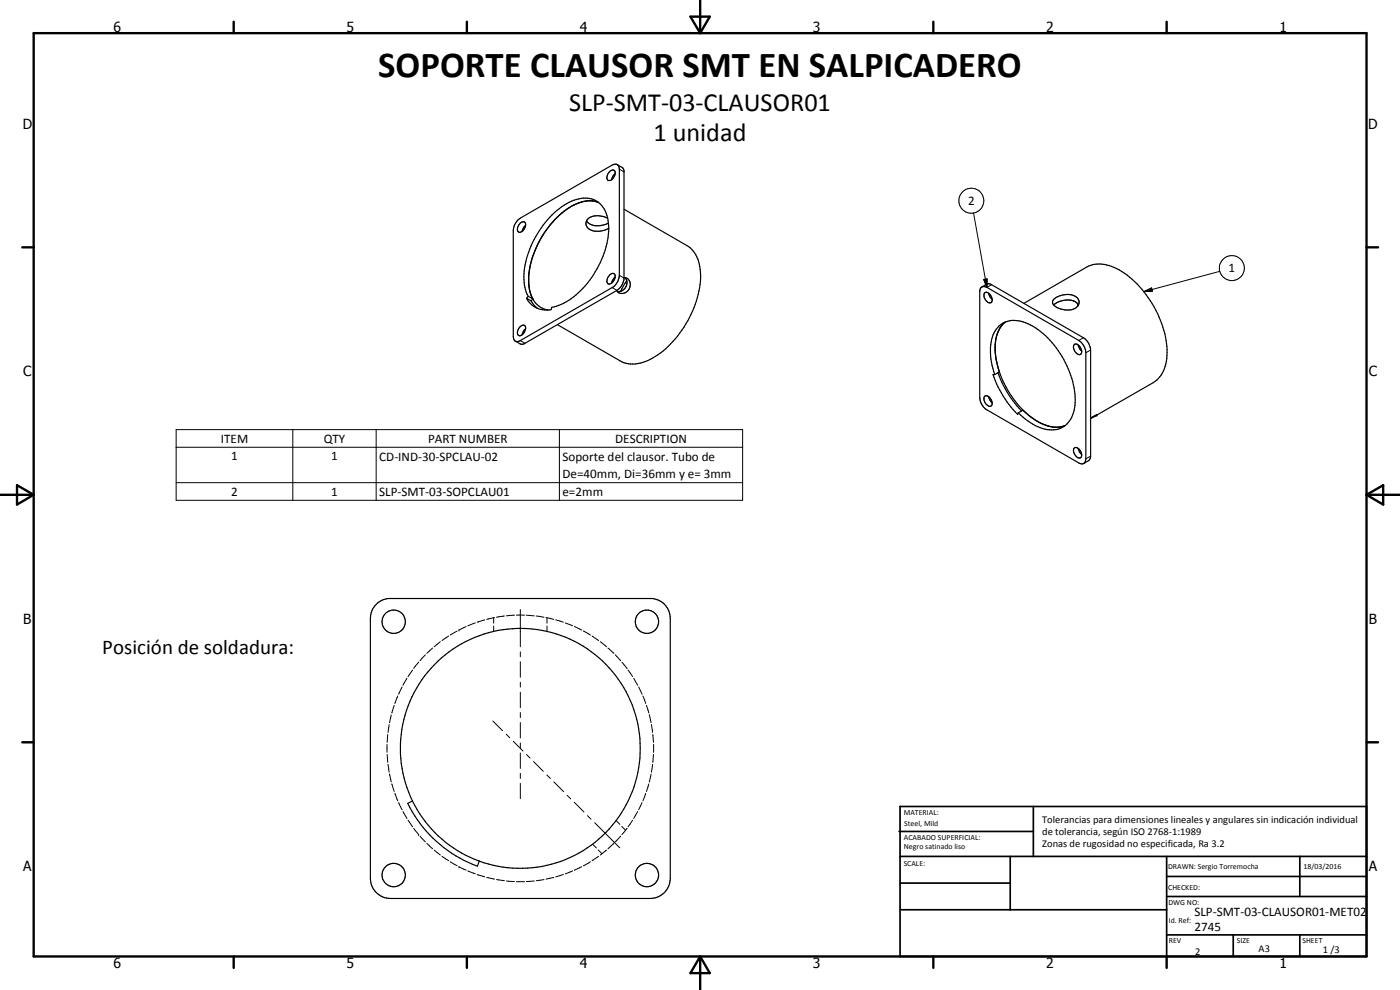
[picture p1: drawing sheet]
<svg xmlns="http://www.w3.org/2000/svg" width="420mm" height="297mm" viewBox="0 0 420 297" stroke-linecap="round" stroke-linejoin="round" font-family="sans-serif">
<g fill="none" stroke="#000" stroke-width=".35">
<path d="M182.8 51.6a.92 .92 0 0 1 .9-.7 .92 .92 0 0 1 .9 .7 2.14 2.14 0 0 1-2.2 2.5 1.87 1.87 0 0 1 .4-2.5zM184.6 52.1l-.6 .6-.4 1.2M185.2 49.4l1.6 .9 .5 1v32.4a5.1 5.1 0 0 1-2.1 3.4l-27.9 16.1-1 .1-1.6-.9M155.4 66.1l28.3-16.6a1.31 1.31 0 0 1 1.5-.1 1.31 1.31 0 0 1 .7 1.4v31.8a4.6 4.6 0 0 1-2.2 3.7l-27.5 15.9a1.29 1.29 0 0 1-1.5 .1 1.29 1.29 0 0 1-.7-1.3v-31.9l.5-1.7zM156.2 66.9a.92 .92 0 0 1 1.2-.3 .92 .92 0 0 1 .3 1.3 1.78 1.78 0 0 1-2.1 1.7 2.03 2.03 0 0 1 .6-2.7zM157.8 67.6l-.7 .7-.4 1.1M159.5 78.4l-.8 3.7M159.8 77.1l-.3 .9M160.2 76.2l-1.3 4.6-.2 3.9M162.7 70.9l-2.3 4.6M165.8 66.7a29.6 29.6 0 0 0-5.7 9.8M167.1 65.3l-1.8 2-2.4 3.3"/>
<path d="M168.6 64l-2.7 2.5M169.4 63.3l-2.1 1.9M172.3 61.5l-3 1.9M175.2 60.5l-2.2 .6-3 1.8M176.1 66.2a4.5 4.5 0 0 0 5.5 1.2l1-.5M179.6 60.7a8.1 8.1 0 0 0-6.6 .5M182.4 65.4a24.3 24.3 0 0 1-4.3 17 20.7 20.7 0 0 1-12.5 9.8l-.2 .7a6.7 6.7 0 0 1-7.4-3.4M182.4 65.4a5.4 5.4 0 0 0-6.2 .5 2.29 2.29 0 0 0 2.1 3.4 6.6 6.6 0 0 0 4.4-.8M182.4 65.4a7 7 0 0 0-10.2-5.3 26 26 0 0 0-13.2 14.6 18.4 18.4 0 0 0-.8 13.6l.3 .6M187.3 62.8l18.8 10.9a10 10 0 0 1 4.2 8.9 30.3 30.3 0 0 1-6.9 18.2 20.7 20.7 0 0 1-12.8 8.4l-2.1-.1-1.8-.5-19.4-11.2M156.2 98a.92 .92 0 0 1 1.2-.3 .92 .92 0 0 1 .3 1.3 1.78 1.78 0 0 1-2.1 1.6 1.98 1.98 0 0 1 .6-2.6zM157.8 98.7l-.7 .6-.4 1.2"/>
<path d="M158 89.5l1.4 .8M158.5 88.9l1.4 .8M158.5 88.9l-.5 .6M158.7 84.3l.4 3.5 .8 1.9M158.7 85.1a7.8 7.8 0 0 0 5.2 7.8l.6 .1M158.7 82.6v.9M159.4 90.3l1 1.4 .9 .8M159.9 89.7l-.5 .6M183 82.4a.83 .83 0 0 1 .9-.4 .83 .83 0 0 1 .7 .7 2.13 2.13 0 0 1-2.2 2.4 2 2 0 0 1 .6-2.7zM184.6 83.1l-.8 1-.2 .8M187.3 83.3a2.25 2.25 0 0 1 1.9 1.7 2.25 2.25 0 0 1-.9 2.4 1.97 1.97 0 0 1-3.2-.2M187.7 83.3l.2 .4a2.59 2.59 0 0 1-.9 3.3l-.7 .4-1.1 .1"/>
<path d="M188.1 84.2l-1.8 3.2M294.5 86.2l.4-.2 1.3 .2 27.6 16a4.9 4.9 0 0 1 2.1 3.6v31.9a1.29 1.29 0 0 1-.6 1.3 1.29 1.29 0 0 1-1.5-.1l-27.6-15.9a4.8 4.8 0 0 1-2.2-3.7v-31.8zM294.7 86.1l1.6-.9 1 .1 27.9 16a4.8 4.8 0 0 1 2.1 3.7v31.9l-.5 1.2-1.6 1M295.5 87.9a1.38 1.38 0 0 1 2 1 1.21 1.21 0 0 1-.4 2 2.3 2.3 0 0 1-1.6-3zM296.7 88l.4 1.1 .7 .7M299.8 99.1l-.6 1.2M300.4 98l-.4 .5M301.7 96.6a9.6 9.6 0 0 0-3 8.5l.1 1.8M307.3 91l18.8-10.9a9.7 9.7 0 0 1 9.8 .9 31.1 31.1 0 0 1 14.4 24.8 9.9 9.9 0 0 1-4.2 9l-17.3 10M316.3 89.7l1-.6a5.7 5.7 0 0 1 5.9 .1 2.1 2.1 0 0 1 .5 2.3 2.1 2.1 0 0 1-1.9 1.4 5.9 5.9 0 0 1-5.8-1.6l-.1-.8zM323.4 91.1l.1 .7M323.5 91.2a4.9 4.9 0 0 0-5.5-.8l-1.8 1.1"/>
<path d="M323.5 91.2l.2 .3M295.6 118.8a2.06 2.06 0 0 1 2 2.9 1.37 1.37 0 0 1-2-.9l-.3-.9v-.8zM296.7 119l.4 1.1 .7 .7M298.5 112.4h-.5a31.7 31.7 0 0 0 7.4 12l.2-.5M298.5 112.4a17.4 17.4 0 0 1-.2-12.5 6.9 6.9 0 0 1 9.5-3 25.9 25.9 0 0 1 13.5 15.7 16.4 16.4 0 0 1 0 13.2 6.8 6.8 0 0 1-8.4 2.8 18.4 18.4 0 0 1-7.3-4.7M298.7 105v.8M298.8 106.7l.1 1.1M298.9 101.8l-.2 2.3M298.9 107.7l1 3.9-1.4 .8M299.2 100.4l-.2 .7M299.3 109.5a28.1 28.1 0 0 0 13 17.5l2.4 .8M299.5 111.8a31.4 31.4 0 0 0 7.1 11.5"/>
<path d="M322.5 103.3a2.04 2.04 0 0 1 1.8 3 1.99 1.99 0 0 1-1.8-3zM323.6 103.5l.4 1.1 .6 .7M307 123.1l-1.4 .8M307.3 123.3l3.6 2.9M311.2 126.3l2.1 1.1M313.8 127.6l2.9 .6M315.2 128l2.7 .1M317.9 128.1l-.7 .1M319.1 127.9l.5-.2-1.7 .4M322.5 134.4a1.97 1.97 0 0 1 1.8 2.9 2.13 2.13 0 0 1-2.1-2.6zM323.6 134.5l.4 1.2 .6 .6M328.7 124.8l.5-.3-1.9 1"/>
<path d="M328.7 124.8l-1.4 .8M112.5 181.7l1.8-1.4 2.3-.7h79.1a6 6 0 0 1 5.5 5.9v78.1a6 6 0 0 1-6.1 6h-77.9a6.1 6.1 0 0 1-6-6v-78.1l.2-1.7zM123.8 240.3a35.8 35.8 0 0 0 20 18.1M123.8 240.3l-1.4 .7a37.6 37.6 0 0 0 20.9 18.9l.5-1.5M123.8 240.3a36 36 0 0 1 25.6-51.1 36 36 0 0 1 42.6 38.2 36 36 0 0 1-48.2 31"/>
<circle cx="118.2" cy="186.6" r="3.5"/>
<circle cx="194.2" cy="186.5" r="3.5"/>
<circle cx="118.2" cy="262.5" r="3.5"/>
<circle cx="194.2" cy="262.5" r="3.5"/>
</g>
<g fill="#000">
<circle cx="329.1" cy="124.5" r=".18"/>
<circle cx="329.2" cy="124.5" r=".18"/>
</g>
<g fill="none" stroke="#000" stroke-width=".3">
<path d="M185.9 50.8l1.4 .8M292.2 63.9l4 22.3M183.7 86.3l1.5 .8M185.9 82.6l1.4 .8M295.2 83.9l1-.2v2.5zM297.6 85.4l-1.4 .8M343.3 87.5l2.3-1.1 .3 1zM366.1 81.4l-22.8 6.1M156.2 102.2l1.4 .8M325.2 101.3l-1.4 .9M327.3 105l-1.4 .8M52.9 128.9h170v21.2h-170z"/>
<path d="M52.9 134.2h170M87.9 128.9v21.2M112.9 128.9v21.2M167.9 128.9v21.2M327.3 136.9l-1.4 .8M52.9 144.8h170M125.6 198.7l-1.4 1.9M127.7 196.5l-1.6 1.7M129.8 194.4l-1.7 1.6M132.2 192.5l-1.9 1.6M134.7 190.8l-2 1.4M137.2 189.4l-2.1 1.1"/>
<path d="M137.7 189h.1M139.9 188l-2.2 1M142.7 186.9l-2.3 .8M145.5 186l-2.3 .7M148.2 185.3v1.7M148.2 187.8v1.6M148.4 185.3l-2.3 .5M151.4 184.8l-2.4 .4M154.4 184.6l-2.4 .2M155 184.6h2.3M156.2 182.9v11.2M156.2 195.6v1.5"/>
<path d="M156.2 198.5v4.7M157.3 184.6h.1M157.9 184.6l2.4 .2M160.9 184.8l2.4 .4M163.9 185.3l2.3 .5M164.2 185.3v1.7M164.2 187.8v1.6M166.8 186l2.3 .7M169.6 186.9l2.3 .8M172.4 188l2.2 1.1M175.1 189.3l2.1 1.2M177.7 190.8l2 1.4"/>
<path d="M180.2 192.5l1.8 1.6M182.4 194.4l1.8 1.6M184.6 196.5l1.7 1.7M186.6 198.7l1.6 1.8M116.8 217.4l-.4 2.4M117.4 214.5l-.5 2.3M118.3 211.6l-.7 2.3M119.4 208.8l-.9 2.3M120.7 206.1l-1.1 2.2M122.1 203.5l-1.2 2.1M123.8 201l-1.3 2M147.9 216.3l2.9 2.9"/>
<path d="M156.2 204.7v1.5M156.2 207.7v4.6M156.2 213.8v1.5M156.2 216.8v4.6M188.2 200.5v.1M188.5 201l1.4 2M190.2 203.5l1.2 2.1M191.7 206.1l1 2.2M192.9 208.8l.9 2.3M194 211.6l.7 2.3M194.8 214.5l.6 2.3M195.5 217.4l.4 2.4"/>
<path d="M116.2 223.4v2.3M116.2 226.4l.2 2.3M116.4 220.4l-.2 2.4M116.4 229.3l.4 2.4M116.9 232.3h.1M116.9 232.3l.5 2.3M117.6 235.2l.7 2.3M118.5 238l.9 2.3M151.9 220.3l1.1 1.1M154 222.4l3 2.9M156.2 222.9v1.5M156.2 225.9v4.6"/>
<path d="M156.2 232v1.6M156.2 235v4.6M158 226.4l1.1 1.1M160.1 228.5l3 2.9M164.1 232.5l1.1 1.1M166.2 234.6l3 2.9M170.2 238.6l1.1 1.1M193.8 238l-.9 2.3M194.7 235.2l-.7 2.3M195.4 232.3l-.6 2.3M195.9 229.3l-.4 2.4M195.9 220.4l.2 2.4"/>
<path d="M196.1 226.4l-.2 2.3M196.1 223.4v2.3M119.6 240.8l1.1 2.2M120.9 243.5l1.2 2.1M122.5 246.1l1.3 2M124.2 248.5l1.4 1.9M125.6 250.4h.1M126.1 250.9l1.6 1.7M128.1 253l1.7 1.7M130.3 255.1l1.9 1.4M132.7 256.9l2 1.3M135.1 258.6l2.1 1.2"/>
<path d="M172.3 240.7l2.9 2.9M176.3 244.7l1.1 1.1M177.2 258.6l-2.1 1.2M177.8 253.3l1.2 1.1M178.5 246.8l7.5 7.6M179.5 255l1.2 1.2M179.7 256.9l-2 1.3M182 255.1l-1.8 1.4M184.2 253l-1.8 1.7M184.9 246.2l1.1 1.2M186.3 250.9l-1.7 1.7M186.6 247.9l1.1 1.2"/>
<path d="M188.2 248.6l-1.6 1.8M188.2 248.5v.1M189.9 246.1l-1.4 2M191.4 243.5l-1.2 2.1M192.7 240.8l-1 2.2M137.7 260.1h.1M137.7 260.1l2.2 1M140.4 261.3l2.3 .9M143.2 262.4l2.3 .7M146.1 263.3l2.3 .5M149 263.9l2.4 .3M152 264.3l2.4 .2"/>
<path d="M155 264.5h2.3M160.3 264.3l-2.4 .2M163.3 263.9l-2.4 .3M166.2 263.3l-2.3 .5M169.1 262.4l-2.3 .7M171.9 261.3l-2.3 .9M174.6 260.1l-2.2 1"/>
<circle cx="291.5" cy="60.2" r="3.7"/>
<circle cx="369.7" cy="80.4" r="3.8"/>
</g>
<g fill="none" stroke="#000" stroke-width=".71">
<path d="M10.1 9.9h400v277.1h-400zM70.1 6.5v3.4M140.1 6.5v3.4M207.2 5h5.8l-2.9 4.9zM210.1 0v9.9M280.1 6.5v3.4M350.1 6.5v3.4M6.7 74.2h3.4M410.1 74.2h3.5M.1 148.5h10M5.1 145.6l5 2.9-5 2.9zM410.1 148.5h10"/>
<path d="M410.1 148.5l5-2.9v5.8zM6.7 222.7h3.4M410.1 222.7h3.5M70.1 287v3.4M140.1 287v3.4M210.1 287v10M210.1 287l2.9 5h-5.8zM280.1 287v3.4M350.1 287v3.4"/>
</g>
<g fill="none" stroke="#000" stroke-width=".51">
<path d="M269.8 249.5h40.3M270.1 242h140v45h-140zM270.1 257h140M303.2 257v16M310.1 242v15M350.1 257v30M390.1 257v12M270.1 265h33.1M270.1 273h80M350.1 269h60M350.1 263h60M350.1 280.5h60"/>
<path d="M370.1 280.5v6.5M390.1 280.5v6.5"/>
</g>
<path d="M295.2 83.9l1-.2v2.5zM343.3 87.5l2.3-1.1 .3 1z" fill="#000"/>
<text font-size="11" x="113.5" y="23.2">SOPORTE CLAUSOR SMT EN SALPICADERO</text>
<g font-size="7.9">
<text x="170.8" y="33.2">SLP-SMT-03-CLAUSOR01</text>
<text x="196.2" y="42.2">1 unidad</text>
</g>
<text font-size="6.3" x="30.7" y="196.1">Posición de soldadura:</text>
<g font-size="4.2">
<text x="34" y="9.6">6</text>
<text x="104" y="9.6">5</text>
<text x="174" y="9.6">4</text>
<text x="244" y="9.6">3</text>
<text x="314" y="9.6">2</text>
<text x="384" y="9.6">1</text>
<text x="6.8" y="38.7">D</text>
<text x="410.6" y="38.7">D</text>
<text x="7" y="112.9">C</text>
<text x="410.8" y="112.9">C</text>
<text x="7" y="187.1">B</text>
<text x="410.8" y="187.1">B</text>
<text x="7" y="261.4">A</text>
<text x="410.8" y="261.4">A</text>
<text x="34" y="290.4">6</text>
<text x="104" y="290.4">5</text>
<text x="174" y="290.4">4</text>
<text x="244" y="290.4">3</text>
<text x="314" y="290.4">2</text>
<text x="384" y="290.4">1</text>
</g>
<g font-size="3.9">
<text x="290.5" y="61.5">2</text>
<text x="368.7" y="81.7">1</text>
<text x="66.3" y="132.8">ITEM</text>
<text x="97.1" y="132.8">QTY</text>
<text x="128.5" y="132.8">PART NUMBER</text>
<text x="184.6" y="132.8">DESCRIPTION</text>
<text x="69.4" y="138.1">1</text>
<text x="99.4" y="138.1">1</text>
<text x="113.8" y="138.2">CD-IND-30-SPCLAU-02</text>
<text x="168.8" y="138.2">Soporte del clausor. Tubo de</text>
<text x="168.8" y="143.6">De=40mm, Di=36mm y e= 3mm</text>
<text x="69.4" y="148.8">2</text>
<text x="99.4" y="148.8">1</text>
<text x="113.8" y="148.8">SLP-SMT-03-SOPCLAU01</text>
<text x="168.8" y="148.8">e=2mm</text>
<text x="358.5" y="275">SLP-SMT-03-CLAUSOR01-MET02</text>
<text x="358.5" y="279.4">2745</text>
</g>
<g font-size="3.1">
<text x="312.7" y="246.8">Tolerancias para dimensiones lineales y angulares sin indicación individual</text>
<text x="312.7" y="250.4">de tolerancia, según ISO 2768-1:1989</text>
<text x="312.7" y="254">Zonas de rugosidad no especificada, Ra 3.2</text>
<text x="358.7" y="286.5">2</text>
<text x="377.7" y="285.6">A3</text>
<text x="397" y="285.9">1 /3</text>
</g>
<g font-size="2.4">
<text x="271.2" y="244.4">MATERIAL:</text>
<text x="271.3" y="252">ACABADO SUPERFICIAL:</text>
<text x="271.4" y="247.9">Steel, Mild</text>
<text x="271.3" y="254.6">Negro satinado liso</text>
<text x="271.2" y="259.7">SCALE:</text>
<text x="350.6" y="260.8">DRAWN: Sergio Torremocha</text>
<text x="391.2" y="260.6">18/03/2016</text>
<text x="350.6" y="267">CHECKED:</text>
<text x="350.6" y="271.4">DWG NO:</text>
<text x="350.8" y="276.9">Id. Ref:</text>
<text x="350.8" y="282.8">REV</text>
<text x="371.2" y="282.9">SIZE</text>
<text x="390.9" y="282.9">SHEET</text>
</g>
</svg>
